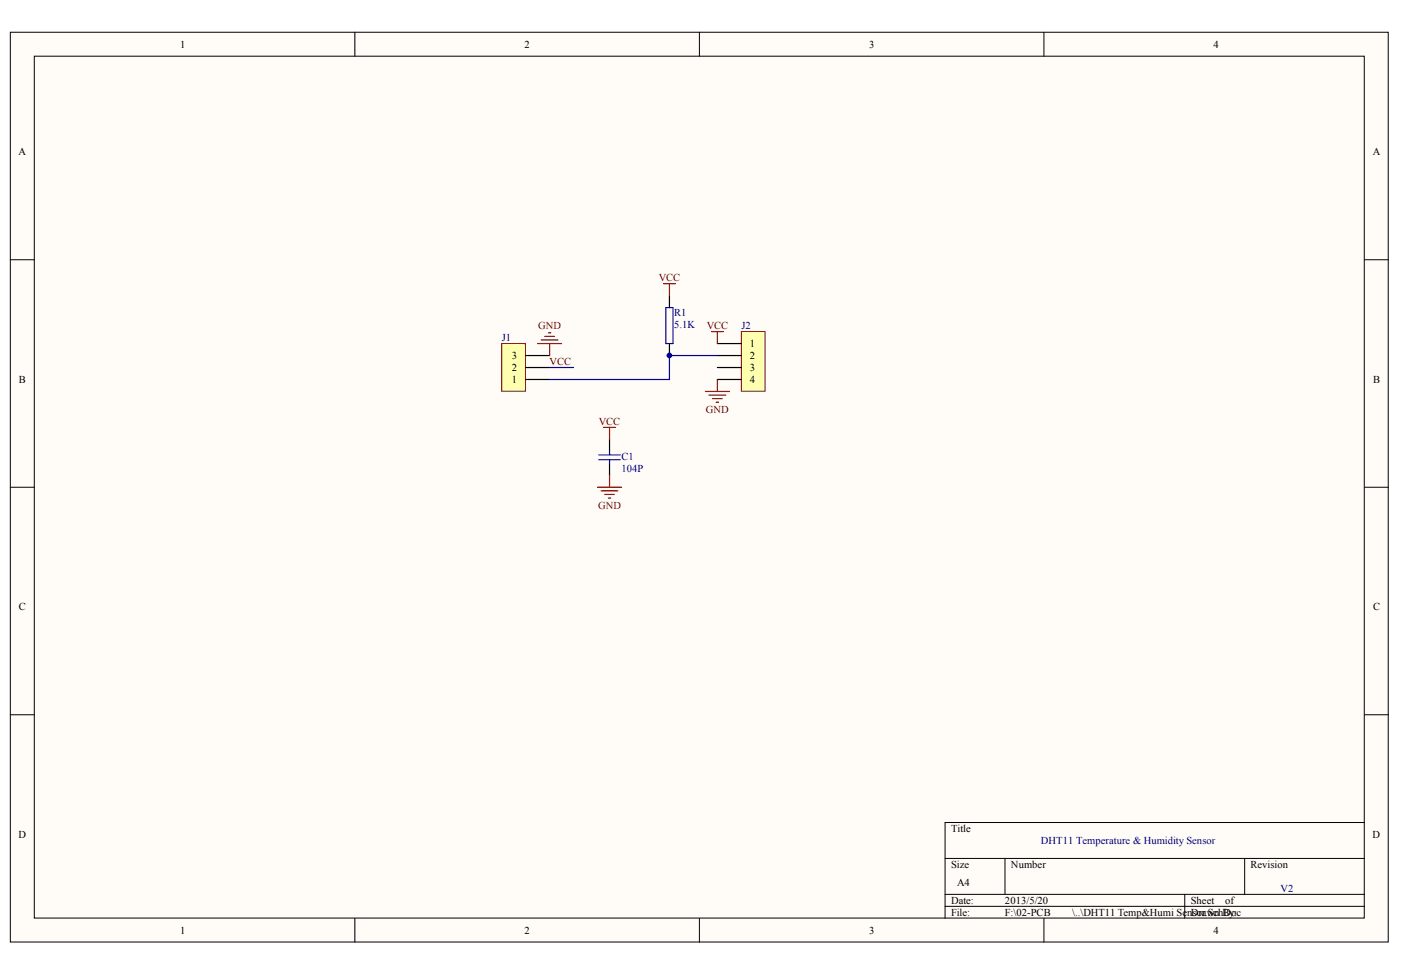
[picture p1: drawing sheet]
<svg xmlns="http://www.w3.org/2000/svg" width="287mm" height="200mm" viewBox="0 0 287 200" stroke-linecap="round" stroke-linejoin="round" font-family="sans-serif">
<g fill="#fffcf8" stroke="#000" stroke-width=".2">
<path d="M2.1 6.6h282.1v186.3h-282.1z"/>
<path d="M7 11.5h272.3v176.5h-272.3z"/>
</g>
<g fill="none" stroke="#000" stroke-width=".2">
<path d="M72.6 6.6v4.9M143.2 6.6v4.9M213.7 6.6v4.9M2.1 53.2h4.9M279.3 53.2h4.9M2.1 99.8h4.9M279.3 99.8h4.9M2.1 146.3h4.9M279.3 146.3h4.9M193.5 175.8h85.8M205.7 175.8v7.3M254.8 175.8v7.3"/>
<path d="M279.3 168.4h-85.8v19.6M72.6 188v4.9M143.2 188v4.9M193.5 183.1h85.8M193.5 185.6h85.8M213.7 188v4.9M242.5 183.1v4.9"/>
</g>
<path d="M151.8 67.9h4.8v12.2h-4.8z" fill="#ffffb0" stroke="#800000" stroke-width=".2"/>
<path d="M146.9 70.3h4.9M146.9 72.8h4.9M146.9 75.2h4.9M146.9 77.7h4.9" fill="none" stroke="#000" stroke-width=".25"/>
<path d="M102.7 70.3h4.9v9.8h-4.9z" fill="#ffffb0" stroke="#800000" stroke-width=".2"/>
<path d="M107.6 77.7h4.9M107.6 75.2h4.9M107.6 72.8h4.9M137 60.5v2.5M137 70.3v2.5M124.8 90v2.4M124.8 94.9v2.4" fill="none" stroke="#000" stroke-width=".25"/>
<path d="M136.3 63h1.5v7.3h-1.5zM122.6 94.1h4.4M122.6 93.1h4.4M124.8 92.4v.7M124.8 94.1v.8" fill="none" stroke="#00f" stroke-width=".25"/>
<g fill="none" stroke="#800000" stroke-width=".25">
<path d="M135.8 58.1h2.5M137 58.1v2.4M110.1 70.3h4.9M110.8 69.6h3.4M111.5 68.9h2M112.3 68.1h.5M112.5 70.3v2.5M145.6 67.9h2.5M146.9 67.9v2.4M146.9 77.7v2.4M122.3 99.8h4.9M123.6 87.5h2.4"/>
<path d="M124.8 87.5v2.5M124.8 97.3v2.5M144.4 80.1h4.9M145.1 80.9h3.5M145.9 81.6h1.9M146.6 82.4h.5M123.1 100.5h3.4M123.8 101.2h2M124.5 102h.5"/>
</g>
<path d="M112.5 75.2h4.9M146.9 72.8h-9.9v4.9h-24.5" fill="none" stroke="#000080" stroke-width=".25"/>
<circle cx="137" cy="72.8" r=".47" fill="#000080" stroke="#000080" stroke-width=".2"/>
<g font-size="2.2">
<text x="36.9" y="9.8">1</text>
<text x="107.4" y="9.8">2</text>
<text x="177.9" y="9.8">3</text>
<text x="248.5" y="9.8">4</text>
<text x="3.8" y="31.8">A</text>
<text x="281" y="31.8">A</text>
<text x="153.5" y="71.1">1</text>
<text x="104.8" y="76">2</text>
<text x="104.8" y="73.5">3</text>
<text x="153.5" y="73.5">2</text>
<text x="153.5" y="76">3</text>
<text x="3.9" y="78.4">B</text>
<text x="104.8" y="78.4">1</text>
<text x="153.5" y="78.4">4</text>
<text x="281.1" y="78.4">B</text>
<text x="3.9" y="125">C</text>
<text x="281.1" y="125">C</text>
<text x="3.8" y="171.5">D</text>
<text x="194.7" y="170.3">Title</text>
<text x="281" y="171.5">D</text>
<text x="194.7" y="177.7">Size</text>
<text x="207" y="177.7">Number</text>
<text x="256" y="177.7">Revision</text>
<text x="194.7" y="185">Date:</text>
<text x="195.9" y="181.4">A4</text>
<text x="205.7" y="185">2013/5/20</text>
<text x="243.8" y="185">Sheet</text>
<text x="250.8" y="185">of</text>
<text x="36.9" y="191.2">1</text>
<text x="107.4" y="191.2">2</text>
<text x="177.9" y="191.2">3</text>
<text x="194.7" y="187.5">File:</text>
<text x="205.7" y="187.5">F:\02-PCB</text>
<text x="219.5" y="187.5">\..\DHT11 Temp&amp;Humi Se</text>
<text x="243.1" y="187.5">nDrawn Doc</text>
<text x="244.2" y="187.5">sor.SchBy:</text>
<text x="248.5" y="191.2">4</text>
</g>
<g font-size="2.2" fill="#800000">
<text x="134.9" y="57.6">VCC</text>
<text x="110.2" y="67.4">GND</text>
<text x="144.7" y="67.4">VCC</text>
<text x="112.5" y="74.8">VCC</text>
<text x="122.6" y="87">VCC</text>
<text x="144.5" y="84.5">GND</text>
<text x="122.4" y="104.1">GND</text>
</g>
<g font-size="2.2" fill="#000080">
<text x="138" y="64.7">R1</text>
<text x="102.7" y="69.9">J1</text>
<text x="138" y="67.2">5.1K</text>
<text x="151.8" y="67.4">J2</text>
<text x="127.2" y="94.1">C1</text>
<text x="127.2" y="96.6">104P</text>
<text x="213.1" y="172.8">DHT11 Temperature &amp; Humidity Sensor</text>
<text x="262.2" y="182.6">V2</text>
</g>
</svg>
